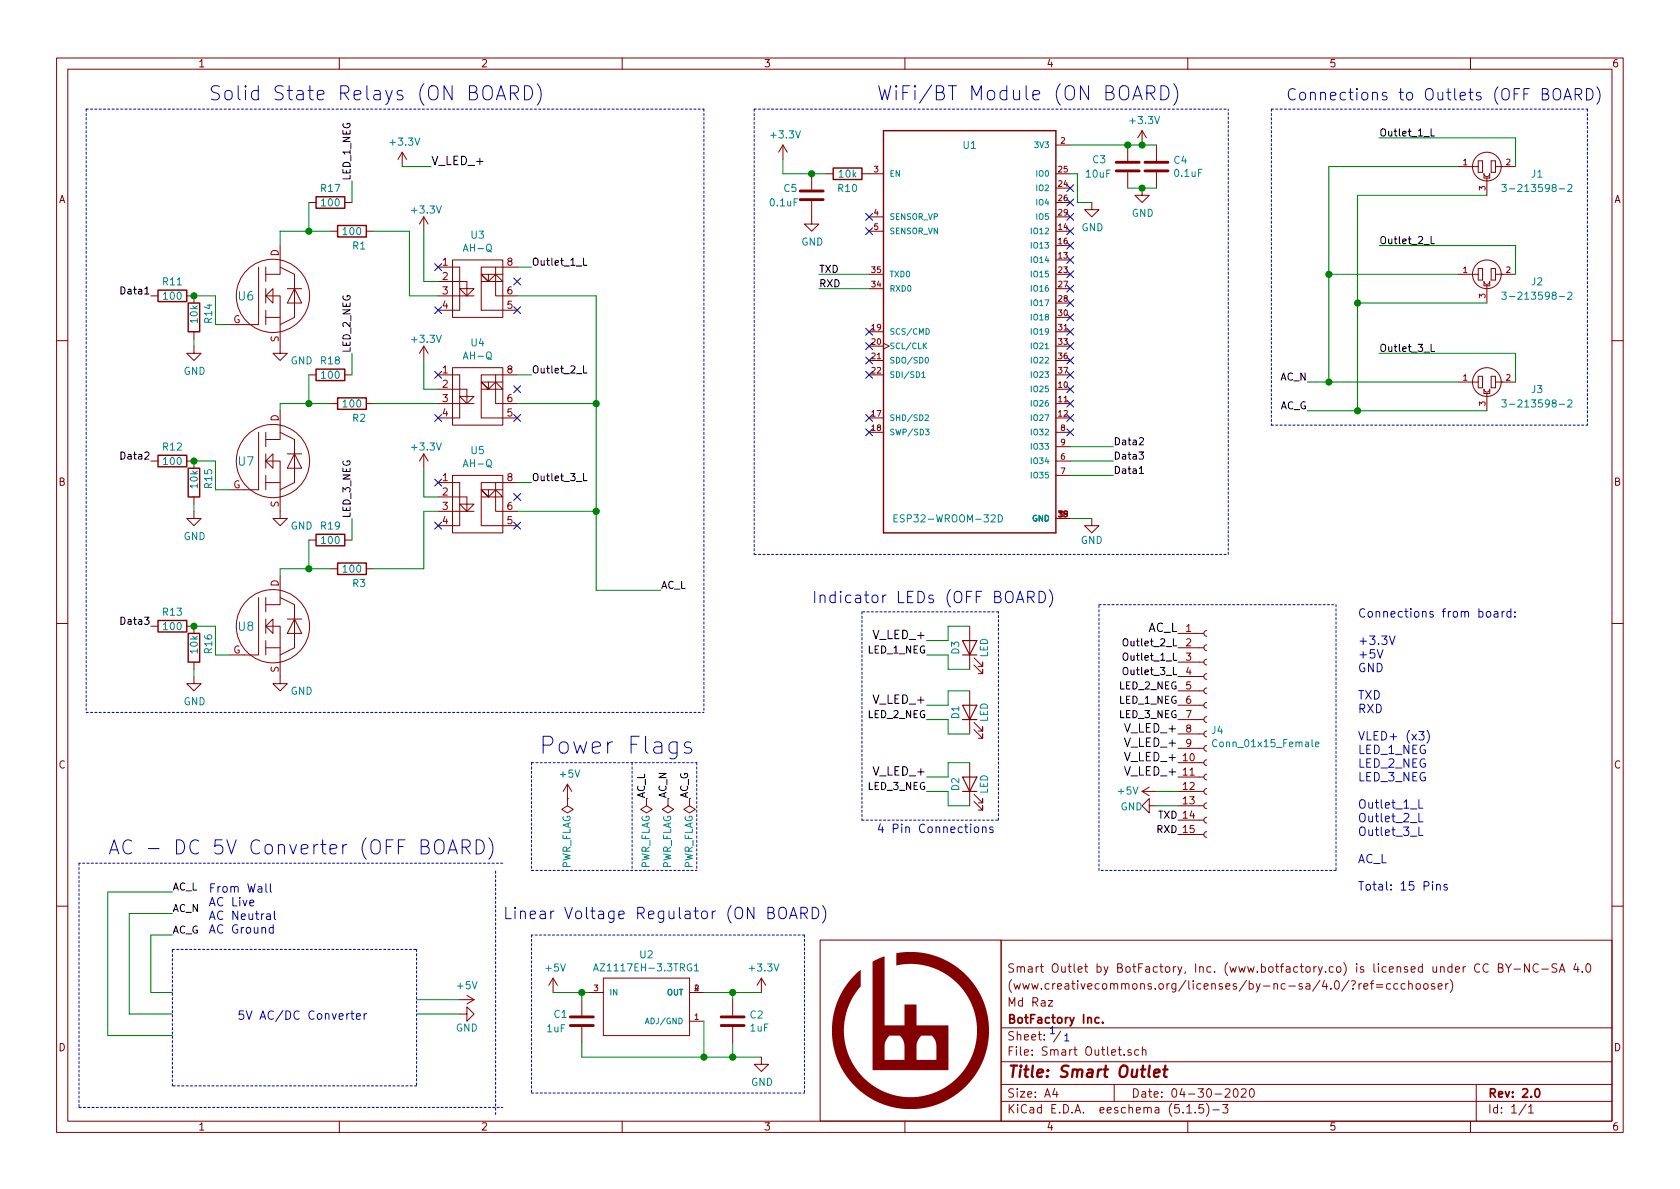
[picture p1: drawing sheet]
EESchema Schematic File Version 4
EELAYER 30 0
EELAYER END
$Descr A4 11693 8268
encoding utf-8
Sheet 1 1
Title "Smart Outlet"
Date "04-30-2020"
Rev "2.0"
Comp "BotFactory Inc."
Comment1 "Md Raz"
Comment2 "(www.creativecommons.org/licenses/by-nc-sa/4.0/?ref=ccchooser)"
Comment3 "Smart Outlet by BotFactory, Inc. (www.botfactory.co) is licensed under CC BY-NC-SA 4.0"
Comment4 ""
$EndDescr
$Comp
L AZ1117EH-3.3TRG1:AZ1117EH-3.3TRG1 U2
U 1 1
P 4500 7000
F 0 "U2" H 4500 7365 50  0000 C CNN
F 1 "AZ1117EH-3.3TRG1" H 4500 7274 50  0000 C CNN
F 2 "Smart Outlet:SOT230P700X180-4N" H 4500 7000 50  0001 L BNN
F 3 "DIODES" H 4500 7000 50  0001 L BNN
F 4 "IPC-7351B" H 4500 7000 50  0001 L BNN "Field4"
F 5 "3-2" H 4500 7000 50  0001 L BNN "Field5"
	1    4500 7000
	1    0    0    -1  
$EndComp
$Comp
L Smart_outlet:AH-Q U3
U 1 1
P 3350 1750
F 0 "U3" H 3325 1875 50  0000 C CNN
F 1 "AH-Q" H 3325 1784 50  0000 C CNN
F 2 "Smart Outlet:RELAY_AQH3223A" H 3350 1750 50  0001 C CNN
F 3 "" H 3350 1750 50  0001 C CNN
	1    3350 1750
	1    0    0    -1  
$EndComp
$Comp
L Smart_outlet:AH-Q U4
U 1 1
P 3350 2500
F 0 "U4" H 3325 2625 50  0000 C CNN
F 1 "AH-Q" H 3325 2534 50  0000 C CNN
F 2 "Smart Outlet:RELAY_AQH3223A" H 3350 2500 50  0001 C CNN
F 3 "" H 3350 2500 50  0001 C CNN
	1    3350 2500
	1    0    0    -1  
$EndComp
$Comp
L Device:R R1
U 1 1
P 2450 1600
F 0 "R1" V 2550 1650 50  0000 C CNN
F 1 "100" V 2450 1600 50  0000 C CNN
F 2 "Resistor_SMD:R_0402_1005Metric" V 2380 1600 50  0001 C CNN
F 3 "~" H 2450 1600 50  0001 C CNN
	1    2450 1600
	0    1    1    0   
$EndComp
$Comp
L Device:R R2
U 1 1
P 2450 2800
F 0 "R2" V 2550 2850 50  0000 C CNN
F 1 "100" V 2450 2800 50  0000 C CNN
F 2 "Resistor_SMD:R_0402_1005Metric" V 2380 2800 50  0001 C CNN
F 3 "~" H 2450 2800 50  0001 C CNN
	1    2450 2800
	0    1    1    0   
$EndComp
$Comp
L Device:R R3
U 1 1
P 2450 3950
F 0 "R3" V 2550 4000 50  0000 C CNN
F 1 "100" V 2450 3950 50  0000 C CNN
F 2 "Resistor_SMD:R_0402_1005Metric" V 2380 3950 50  0001 C CNN
F 3 "~" H 2450 3950 50  0001 C CNN
	1    2450 3950
	0    1    1    0   
$EndComp
Wire Wire Line
	3850 6900 4050 6900
Wire Wire Line
	4150 2050 4150 2800
Connection ~ 4150 3550
Wire Wire Line
	4150 3550 4150 4100
Connection ~ 4150 2800
Wire Wire Line
	4150 2800 4150 3550
Text Label 4600 4100 0    50   ~ 0
AC_L
Text Label 9100 2650 2    50   ~ 0
AC_N
Wire Wire Line
	4150 4100 4600 4100
Text Label 9100 2850 2    50   ~ 0
AC_G
Text Label 3700 1850 0    50   ~ 0
Outlet_1_L
Text Label 3700 2600 0    50   ~ 0
Outlet_2_L
Text Label 3700 3350 0    50   ~ 0
Outlet_3_L
Text Label 1050 2050 2    50   ~ 0
Data1
Text Label 1050 3200 2    50   ~ 0
Data2
Wire Wire Line
	5100 7350 5300 7350
NoConn ~ 3050 1850
NoConn ~ 3050 2150
NoConn ~ 3600 1950
NoConn ~ 3600 2150
NoConn ~ 3050 2600
NoConn ~ 3050 2900
NoConn ~ 3600 2700
NoConn ~ 3600 2900
NoConn ~ 3050 3350
NoConn ~ 3050 3650
NoConn ~ 3600 3450
NoConn ~ 3600 3650
$Comp
L 3-213598-2:3-213598-2 J1
U 1 1
P 10350 1150
F 0 "J1" H 10700 1100 50  0000 C CNN
F 1 "3-213598-2" H 10700 1000 50  0000 C CNN
F 2 "" H 10350 1150 50  0001 L BNN
F 3 "https://www.te.com/usa-en/product-3-213598-2.html?te_bu=Cor&te_type=disp&te_campaign=seda_glo_cor-seda-global-disp-prtnr-fy19-seda-model-bom-cta_sma-317_1&elqCampaignId=32493" H 10350 1150 50  0001 L BNN
F 4 "Convenience Outlet" H 10350 1150 50  0001 L BNN "Field4"
F 5 "3-213598-2" H 10350 1150 50  0001 L BNN "Field5"
F 6 "Compliant" H 10350 1150 50  0001 L BNN "Field6"
	1    10350 1150
	1    0    0    -1  
$EndComp
$Comp
L 3-213598-2:3-213598-2 J2
U 1 1
P 10350 1900
F 0 "J2" H 10700 1850 50  0000 C CNN
F 1 "3-213598-2" H 10700 1750 50  0000 C CNN
F 2 "" H 10350 1900 50  0001 L BNN
F 3 "https://www.te.com/usa-en/product-3-213598-2.html?te_bu=Cor&te_type=disp&te_campaign=seda_glo_cor-seda-global-disp-prtnr-fy19-seda-model-bom-cta_sma-317_1&elqCampaignId=32493" H 10350 1900 50  0001 L BNN
F 4 "Convenience Outlet" H 10350 1900 50  0001 L BNN "Field4"
F 5 "3-213598-2" H 10350 1900 50  0001 L BNN "Field5"
F 6 "Compliant" H 10350 1900 50  0001 L BNN "Field6"
	1    10350 1900
	1    0    0    -1  
$EndComp
$Comp
L 3-213598-2:3-213598-2 J3
U 1 1
P 10350 2650
F 0 "J3" H 10700 2600 50  0000 C CNN
F 1 "3-213598-2" H 10700 2500 50  0000 C CNN
F 2 "" H 10350 2650 50  0001 L BNN
F 3 "https://www.te.com/usa-en/product-3-213598-2.html?te_bu=Cor&te_type=disp&te_campaign=seda_glo_cor-seda-global-disp-prtnr-fy19-seda-model-bom-cta_sma-317_1&elqCampaignId=32493" H 10350 2650 50  0001 L BNN
F 4 "Convenience Outlet" H 10350 2650 50  0001 L BNN "Field4"
F 5 "3-213598-2" H 10350 2650 50  0001 L BNN "Field5"
F 6 "Compliant" H 10350 2650 50  0001 L BNN "Field6"
	1    10350 2650
	1    0    0    -1  
$EndComp
Text Label 9600 950  0    50   ~ 0
Outlet_1_L
Text Label 9600 1700 0    50   ~ 0
Outlet_2_L
Text Label 9600 2450 0    50   ~ 0
Outlet_3_L
Wire Wire Line
	9600 2450 10550 2450
Wire Wire Line
	10550 2450 10550 2650
Wire Wire Line
	9600 1700 10550 1700
Wire Wire Line
	10550 1700 10550 1900
Wire Wire Line
	9600 950  10550 950 
Wire Wire Line
	10550 950  10550 1150
$Comp
L Device:C C1
U 1 1
P 4050 7100
F 0 "C1" H 3850 7150 50  0000 L CNN
F 1 "1uF" H 3800 7050 50  0000 L CNN
F 2 "Capacitor_SMD:C_0402_1005Metric" H 4088 6950 50  0001 C CNN
F 3 "~" H 4050 7100 50  0001 C CNN
	1    4050 7100
	1    0    0    -1  
$EndComp
$Comp
L Device:C C2
U 1 1
P 5100 7100
F 0 "C2" H 5215 7146 50  0000 L CNN
F 1 "1uF" H 5215 7055 50  0000 L CNN
F 2 "Capacitor_SMD:C_0402_1005Metric" H 5138 6950 50  0001 C CNN
F 3 "~" H 5100 7100 50  0001 C CNN
	1    5100 7100
	1    0    0    -1  
$EndComp
Wire Wire Line
	4900 6900 5100 6900
Wire Wire Line
	5100 6950 5100 6900
Connection ~ 5100 6900
Wire Wire Line
	5100 6900 5300 6900
Wire Wire Line
	5100 7250 5100 7350
Wire Wire Line
	4900 7100 4900 7350
Wire Wire Line
	4900 7350 5100 7350
Connection ~ 5100 7350
Wire Wire Line
	4050 6950 4050 6900
Connection ~ 4050 6900
Wire Wire Line
	4050 6900 4100 6900
Wire Wire Line
	4050 7250 4050 7350
Wire Wire Line
	4050 7350 4900 7350
Connection ~ 4900 7350
Wire Notes Line
	11050 750  11050 2950
Wire Notes Line
	5600 6500 3700 6500
$Comp
L Device:R R10
U 1 1
P 5900 1200
F 0 "R10" V 6000 1200 50  0000 C CNN
F 1 "10k" V 5900 1200 50  0000 C CNN
F 2 "Resistor_SMD:R_0603_1608Metric" V 5830 1200 50  0001 C CNN
F 3 "~" H 5900 1200 50  0001 C CNN
	1    5900 1200
	0    1    1    0   
$EndComp
$Comp
L Device:C C5
U 1 1
P 5650 1350
F 0 "C5" H 5450 1400 50  0000 L CNN
F 1 "0.1uF" H 5350 1300 50  0000 L CNN
F 2 "Capacitor_SMD:C_0402_1005Metric" H 5688 1200 50  0001 C CNN
F 3 "~" H 5650 1350 50  0001 C CNN
	1    5650 1350
	1    0    0    -1  
$EndComp
$Comp
L ESP32-WROOM-32D:ESP32-WROOM-32D U1
U 1 1
P 6750 2300
F 0 "U1" H 6750 3600 50  0000 C CNN
F 1 "ESP32-WROOM-32D" H 6600 1000 50  0000 C CNN
F 2 "Smart Outlet:MODULE_ESP32-WROOM-32D" H 6750 2300 50  0001 L BNN
F 3 "Espressif Systems" H 6750 2300 50  0001 L BNN
F 4 "Manufacturer Recommendation" H 6750 2300 50  0001 L BNN "Field4"
F 5 "1.5" H 6750 2300 50  0001 L BNN "Field5"
	1    6750 2300
	1    0    0    -1  
$EndComp
$Comp
L Device:C C3
U 1 1
P 7850 1150
F 0 "C3" H 7600 1200 50  0000 L CNN
F 1 "10uF" H 7550 1100 50  0000 L CNN
F 2 "Capacitor_SMD:C_0805_2012Metric" H 7888 1000 50  0001 C CNN
F 3 "~" H 7850 1150 50  0001 C CNN
	1    7850 1150
	1    0    0    -1  
$EndComp
$Comp
L power:GND #PWR0101
U 1 1
P 7600 3600
F 0 "#PWR0101" H 7600 3350 50  0001 C CNN
F 1 "GND" H 7600 3450 50  0000 C CNN
F 2 "" H 7600 3600 50  0001 C CNN
F 3 "" H 7600 3600 50  0001 C CNN
	1    7600 3600
	1    0    0    -1  
$EndComp
Wire Wire Line
	7450 3300 7750 3300
Wire Wire Line
	7450 3100 7750 3100
Wire Wire Line
	7450 3200 7750 3200
Text Label 7750 3300 0    50   ~ 0
Data1
Text Label 7750 3100 0    50   ~ 0
Data2
Text Label 7750 3200 0    50   ~ 0
Data3
Wire Wire Line
	7450 3600 7600 3600
Text Notes 6100 700  0    98   ~ 0
WiFi/BT Module (ON BOARD)\n
Text Notes 1450 700  0    98   ~ 0
Solid State Relays (ON BOARD)\n
Text Notes 8950 700  0    79   ~ 0
Connections to Outlets (OFF BOARD)\n
Text Notes 3500 6400 0    79   ~ 0
Linear Voltage Regulator (ON BOARD)\n
$Comp
L Device:R R11
U 1 1
P 1200 2050
F 0 "R11" V 1100 2050 50  0000 C CNN
F 1 "100" V 1200 2050 50  0000 C CNN
F 2 "Resistor_SMD:R_0402_1005Metric" V 1130 2050 50  0001 C CNN
F 3 "~" H 1200 2050 50  0001 C CNN
	1    1200 2050
	0    1    1    0   
$EndComp
Wire Notes Line
	1200 6600 2900 6600
Wire Notes Line
	2900 6600 2900 7550
Wire Notes Line
	2900 7550 1200 7550
Wire Notes Line
	1200 7550 1200 6600
Text Label 1200 6200 0    50   ~ 0
AC_L
Text Label 1200 6350 0    50   ~ 0
AC_N
Wire Wire Line
	750  6200 1200 6200
Wire Wire Line
	900  6350 1200 6350
Wire Wire Line
	1200 6500 1050 6500
Text Label 1200 6500 0    50   ~ 0
AC_G
Wire Wire Line
	1050 6500 1050 6900
Wire Wire Line
	1050 6900 1200 6900
Wire Wire Line
	900  6350 900  7050
Wire Wire Line
	750  6200 750  7200
Wire Wire Line
	750  7200 1200 7200
Text Notes 1450 6500 0    59   ~ 0
From Wall \nAC Live\nAC Neutral\nAC Ground
Text Notes 1650 7100 0    59   ~ 0
5V AC/DC Converter
Wire Wire Line
	2900 6950 3200 6950
Wire Wire Line
	2900 7050 3200 7050
Wire Notes Line
	550  6000 550  7700
Wire Notes Line
	550  7700 3500 7700
Wire Notes Line
	3450 7750 3450 6050
Wire Notes Line
	3500 6000 550  6000
$Comp
L Device:R R17
U 1 1
P 2300 1400
F 0 "R17" V 2200 1400 50  0000 C CNN
F 1 "100" V 2300 1400 50  0000 C CNN
F 2 "Resistor_SMD:R_0402_1005Metric" V 2230 1400 50  0001 C CNN
F 3 "~" H 2300 1400 50  0001 C CNN
	1    2300 1400
	0    1    1    0   
$EndComp
$Comp
L Device:LED D3
U 1 1
P 6750 4500
F 0 "D3" H 6750 4600 50  0000 C CNN
F 1 "LED" H 6750 4400 50  0000 C CNN
F 2 "" H 6750 4500 50  0001 C CNN
F 3 "~" H 6750 4500 50  0001 C CNN
	1    6750 4500
	0    -1   -1   0   
$EndComp
Wire Wire Line
	1950 1600 1950 1700
Wire Wire Line
	1950 2800 1950 2850
Wire Wire Line
	1950 3950 1950 4000
Wire Wire Line
	2950 1950 3050 1950
Wire Wire Line
	2850 1600 2850 2050
Wire Wire Line
	2850 2050 3050 2050
Wire Wire Line
	2950 3950 2950 3550
Wire Wire Line
	2950 3550 3050 3550
$Comp
L Smart_outlet:DMN2056U U8
U 1 1
P 1900 3600
F 0 "U8" H 1650 2850 59  0000 L CNN
F 1 "DMN2056U" V 1600 2700 59  0001 L CNN
F 2 "Package_TO_SOT_SMD:SOT-23" H 1900 3600 118 0001 C CNN
F 3 "" H 1900 3600 118 0001 C CNN
	1    1900 3600
	1    0    0    -1  
$EndComp
$Comp
L Smart_outlet:DMN2056U U7
U 1 1
P 1900 2450
F 0 "U7" H 1650 1700 59  0000 L CNN
F 1 "DMN2056U" V 1600 1550 59  0001 L CNN
F 2 "Package_TO_SOT_SMD:SOT-23" H 1900 2450 118 0001 C CNN
F 3 "" H 1900 2450 118 0001 C CNN
	1    1900 2450
	1    0    0    -1  
$EndComp
$Comp
L Smart_outlet:DMN2056U U6
U 1 1
P 1900 1300
F 0 "U6" H 1650 550 59  0000 L CNN
F 1 "DMN2056U" V 1600 400 59  0001 L CNN
F 2 "Package_TO_SOT_SMD:SOT-23" H 1900 1300 118 0001 C CNN
F 3 "" H 1900 1300 118 0001 C CNN
	1    1900 1300
	1    0    0    -1  
$EndComp
Wire Wire Line
	6050 1900 5700 1900
Wire Wire Line
	6050 2000 5700 2000
Wire Wire Line
	7850 1300 7950 1300
Wire Wire Line
	5750 1200 5650 1200
Wire Wire Line
	5450 1200 5450 1100
Connection ~ 5650 1200
Wire Wire Line
	5650 1200 5450 1200
$Comp
L power:+3.3V #PWR0105
U 1 1
P 5450 1100
F 0 "#PWR0105" H 5450 950 50  0001 C CNN
F 1 "+3.3V" H 5465 1273 50  0000 C CNN
F 2 "" H 5450 1100 50  0001 C CNN
F 3 "" H 5450 1100 50  0001 C CNN
	1    5450 1100
	1    0    0    -1  
$EndComp
$Comp
L power:GND #PWR0106
U 1 1
P 5650 1500
F 0 "#PWR0106" H 5650 1250 50  0001 C CNN
F 1 "GND" H 5655 1327 50  0000 C CNN
F 2 "" H 5650 1500 50  0001 C CNN
F 3 "" H 5650 1500 50  0001 C CNN
	1    5650 1500
	1    0    0    -1  
$EndComp
Wire Wire Line
	7450 1000 7850 1000
Connection ~ 7850 1000
Wire Wire Line
	7850 1000 7950 1000
$Comp
L power:GND #PWR0107
U 1 1
P 7950 1300
F 0 "#PWR0107" H 7950 1050 50  0001 C CNN
F 1 "GND" H 7955 1127 50  0000 C CNN
F 2 "" H 7950 1300 50  0001 C CNN
F 3 "" H 7950 1300 50  0001 C CNN
	1    7950 1300
	1    0    0    -1  
$EndComp
$Comp
L power:+3.3V #PWR0108
U 1 1
P 7950 1000
F 0 "#PWR0108" H 7950 850 50  0001 C CNN
F 1 "+3.3V" H 7965 1173 50  0000 C CNN
F 2 "" H 7950 1000 50  0001 C CNN
F 3 "" H 7950 1000 50  0001 C CNN
	1    7950 1000
	1    0    0    -1  
$EndComp
$Comp
L Device:C C4
U 1 1
P 8050 1150
F 0 "C4" H 8165 1196 50  0000 L CNN
F 1 "0.1uF" H 8165 1105 50  0000 L CNN
F 2 "Capacitor_SMD:C_0402_1005Metric" H 8088 1000 50  0001 C CNN
F 3 "~" H 8050 1150 50  0001 C CNN
	1    8050 1150
	1    0    0    -1  
$EndComp
Connection ~ 7950 1300
Wire Wire Line
	7950 1300 8050 1300
Connection ~ 7950 1000
Wire Wire Line
	7950 1000 8050 1000
$Comp
L power:+3.3V #PWR0109
U 1 1
P 5300 6900
F 0 "#PWR0109" H 5300 6750 50  0001 C CNN
F 1 "+3.3V" H 5315 7073 50  0000 C CNN
F 2 "" H 5300 6900 50  0001 C CNN
F 3 "" H 5300 6900 50  0001 C CNN
	1    5300 6900
	1    0    0    -1  
$EndComp
$Comp
L power:+5V #PWR0110
U 1 1
P 3850 6900
F 0 "#PWR0110" H 3850 6750 50  0001 C CNN
F 1 "+5V" H 3865 7073 50  0000 C CNN
F 2 "" H 3850 6900 50  0001 C CNN
F 3 "" H 3850 6900 50  0001 C CNN
	1    3850 6900
	1    0    0    -1  
$EndComp
$Comp
L power:GND #PWR0111
U 1 1
P 5300 7350
F 0 "#PWR0111" H 5300 7100 50  0001 C CNN
F 1 "GND" H 5305 7177 50  0000 C CNN
F 2 "" H 5300 7350 50  0001 C CNN
F 3 "" H 5300 7350 50  0001 C CNN
	1    5300 7350
	1    0    0    -1  
$EndComp
Wire Notes Line
	3700 7600 5600 7600
Wire Notes Line
	3700 6500 3700 7600
Wire Notes Line
	5600 6500 5600 7600
Text Label 5700 1900 0    50   ~ 0
TXD
Text Label 5700 2000 0    50   ~ 0
RXD
NoConn ~ 6050 1500
NoConn ~ 6050 1600
NoConn ~ 6050 2300
NoConn ~ 6050 2400
NoConn ~ 6050 2500
NoConn ~ 6050 2600
NoConn ~ 6050 2900
NoConn ~ 6050 3000
NoConn ~ 7450 3000
NoConn ~ 7450 2900
NoConn ~ 7450 2800
NoConn ~ 7450 1300
NoConn ~ 7450 1400
NoConn ~ 7450 1500
NoConn ~ 7450 1600
NoConn ~ 7450 1700
NoConn ~ 7450 1800
NoConn ~ 7450 1900
NoConn ~ 7450 2000
NoConn ~ 7450 2100
NoConn ~ 7450 2200
NoConn ~ 7450 2300
NoConn ~ 7450 2400
NoConn ~ 7450 2500
NoConn ~ 7450 2600
NoConn ~ 7450 2700
Wire Wire Line
	900  7050 1200 7050
Text Label 1050 4350 2    50   ~ 0
Data3
$Comp
L power:GND #PWR0112
U 1 1
P 1350 2400
F 0 "#PWR0112" H 1350 2150 50  0001 C CNN
F 1 "GND" H 1355 2227 50  0000 C CNN
F 2 "" H 1350 2400 50  0001 C CNN
F 3 "" H 1350 2400 50  0001 C CNN
	1    1350 2400
	1    0    0    -1  
$EndComp
$Comp
L power:GND #PWR0113
U 1 1
P 1950 4700
F 0 "#PWR0113" H 1950 4450 50  0001 C CNN
F 1 "GND" H 2100 4600 50  0000 C CNN
F 2 "" H 1950 4700 50  0001 C CNN
F 3 "" H 1950 4700 50  0001 C CNN
	1    1950 4700
	1    0    0    -1  
$EndComp
$Comp
L power:GND #PWR0114
U 1 1
P 1950 3550
F 0 "#PWR0114" H 1950 3300 50  0001 C CNN
F 1 "GND" H 2100 3450 50  0000 C CNN
F 2 "" H 1950 3550 50  0001 C CNN
F 3 "" H 1950 3550 50  0001 C CNN
	1    1950 3550
	1    0    0    -1  
$EndComp
$Comp
L power:GND #PWR0115
U 1 1
P 1950 2400
F 0 "#PWR0115" H 1950 2150 50  0001 C CNN
F 1 "GND" H 2100 2300 50  0000 C CNN
F 2 "" H 1950 2400 50  0001 C CNN
F 3 "" H 1950 2400 50  0001 C CNN
	1    1950 2400
	1    0    0    -1  
$EndComp
Wire Wire Line
	2600 2800 3050 2800
Wire Wire Line
	2600 3950 2950 3950
Wire Wire Line
	1950 3950 2150 3950
Wire Wire Line
	2600 1600 2850 1600
Wire Wire Line
	1950 1600 2150 1600
$Comp
L Device:R R18
U 1 1
P 2300 2600
F 0 "R18" V 2200 2600 50  0000 C CNN
F 1 "100" V 2300 2600 50  0000 C CNN
F 2 "Resistor_SMD:R_0402_1005Metric" V 2230 2600 50  0001 C CNN
F 3 "~" H 2300 2600 50  0001 C CNN
	1    2300 2600
	0    1    1    0   
$EndComp
$Comp
L Device:LED D1
U 1 1
P 6750 4950
F 0 "D1" H 6750 5050 50  0000 C CNN
F 1 "LED" H 6750 4850 50  0000 C CNN
F 2 "" H 6750 4950 50  0001 C CNN
F 3 "~" H 6750 4950 50  0001 C CNN
	1    6750 4950
	0    -1   -1   0   
$EndComp
$Comp
L Device:R R19
U 1 1
P 2300 3750
F 0 "R19" V 2200 3750 50  0000 C CNN
F 1 "100" V 2300 3750 50  0000 C CNN
F 2 "Resistor_SMD:R_0402_1005Metric" V 2230 3750 50  0001 C CNN
F 3 "~" H 2300 3750 50  0001 C CNN
	1    2300 3750
	0    1    1    0   
$EndComp
$Comp
L Device:LED D2
U 1 1
P 6750 5450
F 0 "D2" H 6750 5550 50  0000 C CNN
F 1 "LED" H 6750 5350 50  0000 C CNN
F 2 "" H 6750 5450 50  0001 C CNN
F 3 "~" H 6750 5450 50  0001 C CNN
	1    6750 5450
	0    -1   -1   0   
$EndComp
Wire Wire Line
	2150 3750 2150 3950
Connection ~ 2150 3950
Wire Wire Line
	2150 3950 2300 3950
Wire Wire Line
	2150 2600 2150 2800
Wire Wire Line
	1950 2800 2150 2800
Connection ~ 2150 2800
Wire Wire Line
	2150 2800 2300 2800
Wire Wire Line
	2150 1400 2150 1600
Connection ~ 2150 1600
Wire Wire Line
	2150 1600 2300 1600
$Comp
L power:+3.3V #PWR0121
U 1 1
P 2950 1600
F 0 "#PWR0121" H 2950 1450 50  0001 C CNN
F 1 "+3.3V" H 2850 1750 50  0000 L CNN
F 2 "" H 2950 1600 50  0001 C CNN
F 3 "" H 2950 1600 50  0001 C CNN
	1    2950 1600
	1    0    0    -1  
$EndComp
$Comp
L Device:R R14
U 1 1
P 1350 2200
F 0 "R14" V 1450 2150 50  0000 L CNN
F 1 "10k" V 1350 2150 50  0000 L CNN
F 2 "Resistor_SMD:R_0603_1608Metric" V 1280 2200 50  0001 C CNN
F 3 "~" H 1350 2200 50  0001 C CNN
	1    1350 2200
	1    0    0    -1  
$EndComp
$Comp
L Device:R R12
U 1 1
P 1200 3200
F 0 "R12" V 1100 3200 50  0000 C CNN
F 1 "100" V 1200 3200 50  0000 C CNN
F 2 "Resistor_SMD:R_0402_1005Metric" V 1130 3200 50  0001 C CNN
F 3 "~" H 1200 3200 50  0001 C CNN
	1    1200 3200
	0    1    1    0   
$EndComp
$Comp
L Device:R R13
U 1 1
P 1200 4350
F 0 "R13" V 1100 4350 50  0000 C CNN
F 1 "100" V 1200 4350 50  0000 C CNN
F 2 "Resistor_SMD:R_0402_1005Metric" V 1130 4350 50  0001 C CNN
F 3 "~" H 1200 4350 50  0001 C CNN
	1    1200 4350
	0    1    1    0   
$EndComp
Wire Wire Line
	1350 4350 1500 4350
Wire Wire Line
	1350 3200 1500 3200
Wire Wire Line
	1350 2050 1500 2050
Wire Wire Line
	1350 2350 1350 2400
Wire Wire Line
	1500 2050 1500 2250
Wire Wire Line
	1500 2250 1600 2250
Wire Wire Line
	1500 3200 1500 3400
Wire Wire Line
	1500 3400 1600 3400
Wire Wire Line
	1500 4350 1500 4550
Wire Wire Line
	1500 4550 1600 4550
Wire Notes Line
	5250 750  5250 3850
Wire Notes Line
	8550 3850 8550 750 
Wire Notes Line
	5250 750  8550 750 
Wire Notes Line
	5250 3850 8550 3850
Wire Notes Line
	600  750  4900 750 
$Comp
L power:GND #PWR0122
U 1 1
P 1350 3550
F 0 "#PWR0122" H 1350 3300 50  0001 C CNN
F 1 "GND" H 1355 3377 50  0000 C CNN
F 2 "" H 1350 3550 50  0001 C CNN
F 3 "" H 1350 3550 50  0001 C CNN
	1    1350 3550
	1    0    0    -1  
$EndComp
$Comp
L Device:R R15
U 1 1
P 1350 3350
F 0 "R15" V 1450 3300 50  0000 L CNN
F 1 "10k" V 1350 3300 50  0000 L CNN
F 2 "Resistor_SMD:R_0603_1608Metric" V 1280 3350 50  0001 C CNN
F 3 "~" H 1350 3350 50  0001 C CNN
	1    1350 3350
	1    0    0    -1  
$EndComp
Wire Wire Line
	1350 3500 1350 3550
$Comp
L power:GND #PWR0123
U 1 1
P 1350 4700
F 0 "#PWR0123" H 1350 4450 50  0001 C CNN
F 1 "GND" H 1355 4527 50  0000 C CNN
F 2 "" H 1350 4700 50  0001 C CNN
F 3 "" H 1350 4700 50  0001 C CNN
	1    1350 4700
	1    0    0    -1  
$EndComp
$Comp
L Device:R R16
U 1 1
P 1350 4500
F 0 "R16" V 1450 4450 50  0000 L CNN
F 1 "10k" V 1350 4450 50  0000 L CNN
F 2 "Resistor_SMD:R_0603_1608Metric" V 1280 4500 50  0001 C CNN
F 3 "~" H 1350 4500 50  0001 C CNN
	1    1350 4500
	1    0    0    -1  
$EndComp
Wire Wire Line
	1350 4650 1350 4700
Connection ~ 1350 4350
Connection ~ 1350 3200
Connection ~ 1350 2050
Text Label 2450 1250 1    50   ~ 0
LED_1_NEG
Text Label 2450 2450 1    50   ~ 0
LED_2_NEG
Text Label 2450 3600 1    50   ~ 0
LED_3_NEG
Wire Wire Line
	2450 2450 2450 2600
Wire Wire Line
	2450 3600 2450 3750
Wire Wire Line
	2450 1250 2450 1400
Text Label 6450 4550 2    50   ~ 0
LED_1_NEG
Text Label 6450 5500 2    50   ~ 0
LED_3_NEG
Text Label 6450 5000 2    50   ~ 0
LED_2_NEG
Wire Wire Line
	6450 4450 6600 4450
Wire Wire Line
	6600 4450 6600 4350
Wire Wire Line
	6600 4350 6750 4350
Wire Wire Line
	6450 4550 6600 4550
Wire Wire Line
	6600 4550 6600 4650
Wire Wire Line
	6600 4650 6750 4650
Wire Wire Line
	6450 4900 6600 4900
Wire Wire Line
	6600 4900 6600 4800
Wire Wire Line
	6600 4800 6750 4800
Wire Wire Line
	6450 5000 6600 5000
Wire Wire Line
	6600 5000 6600 5100
Wire Wire Line
	6600 5100 6750 5100
Wire Wire Line
	6450 5400 6600 5400
Wire Wire Line
	6600 5400 6600 5300
Wire Wire Line
	6600 5300 6750 5300
Wire Wire Line
	6450 5500 6600 5500
Wire Wire Line
	6600 5500 6600 5600
Wire Wire Line
	6600 5600 6750 5600
Wire Notes Line
	6000 4250 6000 5700
Wire Notes Line
	6000 5700 6950 5700
Wire Notes Line
	6950 5700 6950 4250
Wire Notes Line
	6950 4250 6000 4250
Text Notes 5650 4200 0    79   ~ 0
Indicator LEDs (OFF BOARD)\n
Text Notes 6100 5800 0    59   ~ 0
4 Pin Connections
Wire Wire Line
	9100 2850 9450 2850
Wire Wire Line
	9100 2650 9250 2650
Wire Wire Line
	9450 2850 9450 2100
Wire Wire Line
	9450 2100 10350 2100
Connection ~ 9450 2850
Wire Wire Line
	9450 2850 10350 2850
Wire Wire Line
	9250 2650 9250 1900
Wire Wire Line
	9250 1900 10150 1900
Connection ~ 9250 2650
Wire Wire Line
	9250 2650 10150 2650
Wire Wire Line
	9450 2100 9450 1350
Wire Wire Line
	9450 1350 10350 1350
Connection ~ 9450 2100
Wire Wire Line
	9250 1900 9250 1150
Wire Wire Line
	9250 1150 10150 1150
Connection ~ 9250 1900
Wire Notes Line
	8850 750  8850 2950
Wire Notes Line
	8850 2950 11050 2950
Wire Notes Line
	8850 750  11050 750 
Wire Notes Line
	600  4950 4900 4950
Wire Notes Line
	600  750  600  4950
Wire Notes Line
	4900 750  4900 4950
Text Notes 750  5950 0    98   ~ 0
AC - DC 5V Converter (OFF BOARD)
$Comp
L power:+3.3V #PWR0116
U 1 1
P 2800 1150
F 0 "#PWR0116" H 2800 1000 50  0001 C CNN
F 1 "+3.3V" H 2815 1323 50  0000 C CNN
F 2 "" H 2800 1150 50  0001 C CNN
F 3 "" H 2800 1150 50  0001 C CNN
	1    2800 1150
	1    0    0    -1  
$EndComp
Text Label 3000 1150 0    59   ~ 0
V_LED_+
Wire Wire Line
	2800 1150 3000 1150
Text Label 6450 4450 2    59   ~ 0
V_LED_+
Text Label 6450 4900 2    59   ~ 0
V_LED_+
Text Label 6450 5400 2    59   ~ 0
V_LED_+
Wire Wire Line
	2950 1950 2950 1600
Wire Wire Line
	2950 2700 3050 2700
$Comp
L power:+3.3V #PWR0117
U 1 1
P 2950 2500
F 0 "#PWR0117" H 2950 2350 50  0001 C CNN
F 1 "+3.3V" H 2850 2650 50  0000 L CNN
F 2 "" H 2950 2500 50  0001 C CNN
F 3 "" H 2950 2500 50  0001 C CNN
	1    2950 2500
	1    0    0    -1  
$EndComp
Wire Wire Line
	2950 2500 2950 2700
Wire Wire Line
	2950 3450 3050 3450
$Comp
L power:+3.3V #PWR0118
U 1 1
P 2950 3250
F 0 "#PWR0118" H 2950 3100 50  0001 C CNN
F 1 "+3.3V" H 2850 3400 50  0000 L CNN
F 2 "" H 2950 3250 50  0001 C CNN
F 3 "" H 2950 3250 50  0001 C CNN
	1    2950 3250
	1    0    0    -1  
$EndComp
Wire Wire Line
	2950 3250 2950 3450
Wire Wire Line
	3600 1850 3700 1850
Wire Wire Line
	3600 2050 4150 2050
Wire Wire Line
	3700 2600 3600 2600
Wire Wire Line
	3600 2800 4150 2800
Wire Wire Line
	3600 3550 4150 3550
Wire Wire Line
	3700 3350 3600 3350
$Comp
L Smart_outlet:AH-Q U5
U 1 1
P 3350 3250
F 0 "U5" H 3325 3375 50  0000 C CNN
F 1 "AH-Q" H 3325 3284 50  0000 C CNN
F 2 "Smart Outlet:RELAY_AQH3223A" H 3350 3250 50  0001 C CNN
F 3 "" H 3350 3250 50  0001 C CNN
	1    3350 3250
	1    0    0    -1  
$EndComp
$Comp
L Connector:Conn_01x15_Female J4
U 1 1
P 8400 5100
F 0 "J4" H 8428 5126 50  0000 L CNN
F 1 "Conn_01x15_Female" H 8428 5035 50  0000 L CNN
F 2 "" H 8400 5100 50  0001 C CNN
F 3 "~" H 8400 5100 50  0001 C CNN
	1    8400 5100
	1    0    0    -1  
$EndComp
Text Label 8200 4400 2    59   ~ 0
AC_L
Text Label 8200 4500 2    50   ~ 0
Outlet_2_L
Text Notes 9450 6200 0    59   ~ 0
Connections from board:\n\n+3.3V\n+5V\nGND\n\nTXD\nRXD\n \nVLED+ (x3)\nLED_1_NEG\nLED_2_NEG\nLED_3_NEG\n\nOutlet_1_L\nOutlet_2_L\nOutlet_3_L\n\nAC_L\n\nTotal: 15 Pins\n
Text Label 8200 4600 2    50   ~ 0
Outlet_1_L
Text Label 8200 4700 2    50   ~ 0
Outlet_3_L
Text Label 8200 4800 2    50   ~ 0
LED_2_NEG
Text Label 8200 4900 2    50   ~ 0
LED_1_NEG
Text Label 8200 5000 2    50   ~ 0
LED_3_NEG
Text Label 8200 5100 2    59   ~ 0
V_LED_+
Text Label 8200 5200 2    59   ~ 0
V_LED_+
Text Label 8200 5300 2    59   ~ 0
V_LED_+
Text Label 8200 5400 2    59   ~ 0
V_LED_+
$Comp
L power:+5V #PWR0119
U 1 1
P 8050 5500
F 0 "#PWR0119" H 8050 5350 50  0001 C CNN
F 1 "+5V" V 8050 5700 50  0000 C CNN
F 2 "" H 8050 5500 50  0001 C CNN
F 3 "" H 8050 5500 50  0001 C CNN
	1    8050 5500
	0    -1   -1   0   
$EndComp
$Comp
L power:GND #PWR0120
U 1 1
P 8050 5600
F 0 "#PWR0120" H 8050 5350 50  0001 C CNN
F 1 "GND" V 8055 5427 50  0000 C CNN
F 2 "" H 8050 5600 50  0001 C CNN
F 3 "" H 8050 5600 50  0001 C CNN
	1    8050 5600
	0    1    1    0   
$EndComp
Text Label 8200 5700 2    50   ~ 0
TXD
Text Label 8200 5800 2    50   ~ 0
RXD
Wire Wire Line
	8050 5500 8200 5500
Wire Wire Line
	8050 5600 8200 5600
Wire Notes Line
	7650 4200 9300 4200
Wire Notes Line
	9300 4200 9300 6050
Wire Notes Line
	9300 6050 7650 6050
Wire Notes Line
	7650 6050 7650 4200
Wire Wire Line
	7450 1200 7500 1200
Wire Wire Line
	7500 1200 7500 1400
Wire Wire Line
	7500 1400 7600 1400
$Comp
L power:GND #PWR0124
U 1 1
P 7600 1400
F 0 "#PWR0124" H 7600 1150 50  0001 C CNN
F 1 "GND" H 7605 1227 50  0000 C CNN
F 2 "" H 7600 1400 50  0001 C CNN
F 3 "" H 7600 1400 50  0001 C CNN
	1    7600 1400
	1    0    0    -1  
$EndComp
Text Notes 3750 5250 0    118  ~ 0
Power Flags
Wire Notes Line
	3700 6050 4850 6050
Wire Notes Line
	3700 5300 4850 5300
Wire Notes Line
	4850 5300 4850 6050
Text Label 4800 5550 1    50   ~ 0
AC_G
$Comp
L power:PWR_FLAG #FLG0106
U 1 1
P 4800 5550
F 0 "#FLG0106" H 4800 5625 50  0001 C CNN
F 1 "PWR_FLAG" V 4800 5850 50  0000 C CNN
F 2 "" H 4800 5550 50  0001 C CNN
F 3 "~" H 4800 5550 50  0001 C CNN
	1    4800 5550
	-1   0    0    1   
$EndComp
Text Label 4650 5550 1    50   ~ 0
AC_N
$Comp
L power:PWR_FLAG #FLG0105
U 1 1
P 4650 5550
F 0 "#FLG0105" H 4650 5625 50  0001 C CNN
F 1 "PWR_FLAG" V 4650 5850 50  0000 C CNN
F 2 "" H 4650 5550 50  0001 C CNN
F 3 "~" H 4650 5550 50  0001 C CNN
	1    4650 5550
	-1   0    0    1   
$EndComp
Text Label 4500 5550 1    50   ~ 0
AC_L
$Comp
L power:PWR_FLAG #FLG0104
U 1 1
P 4500 5550
F 0 "#FLG0104" H 4500 5625 50  0001 C CNN
F 1 "PWR_FLAG" V 4500 5850 50  0000 C CNN
F 2 "" H 4500 5550 50  0001 C CNN
F 3 "~" H 4500 5550 50  0001 C CNN
	1    4500 5550
	-1   0    0    1   
$EndComp
Wire Notes Line
	3700 5300 3700 6050
Wire Notes Line
	4400 5300 4400 6050
$Comp
L power:+5V #PWR0103
U 1 1
P 3950 5550
F 0 "#PWR0103" H 3950 5400 50  0001 C CNN
F 1 "+5V" H 3965 5723 50  0000 C CNN
F 2 "" H 3950 5550 50  0001 C CNN
F 3 "" H 3950 5550 50  0001 C CNN
	1    3950 5550
	1    0    0    -1  
$EndComp
$Comp
L power:PWR_FLAG #FLG0102
U 1 1
P 3950 5550
F 0 "#FLG0102" H 3950 5625 50  0001 C CNN
F 1 "PWR_FLAG" V 3950 5850 50  0000 C CNN
F 2 "" H 3950 5550 50  0001 C CNN
F 3 "~" H 3950 5550 50  0001 C CNN
	1    3950 5550
	-1   0    0    1   
$EndComp
$Comp
L power:+5V #PWR0104
U 1 1
P 3200 6950
F 0 "#PWR0104" H 3200 6800 50  0001 C CNN
F 1 "+5V" V 3100 7000 50  0000 C CNN
F 2 "" H 3200 6950 50  0001 C CNN
F 3 "" H 3200 6950 50  0001 C CNN
	1    3200 6950
	0    1    1    0   
$EndComp
$Comp
L power:GND #PWR0125
U 1 1
P 3200 7050
F 0 "#PWR0125" H 3200 6800 50  0001 C CNN
F 1 "GND" V 3100 7000 50  0000 C CNN
F 2 "" H 3200 7050 50  0001 C CNN
F 3 "" H 3200 7050 50  0001 C CNN
	1    3200 7050
	0    -1   -1   0   
$EndComp
Text Notes 7400 7250 0    50   ~ 0
1
Text Notes 7300 7200 0    50   ~ 0
1
$EndSCHEMATC
